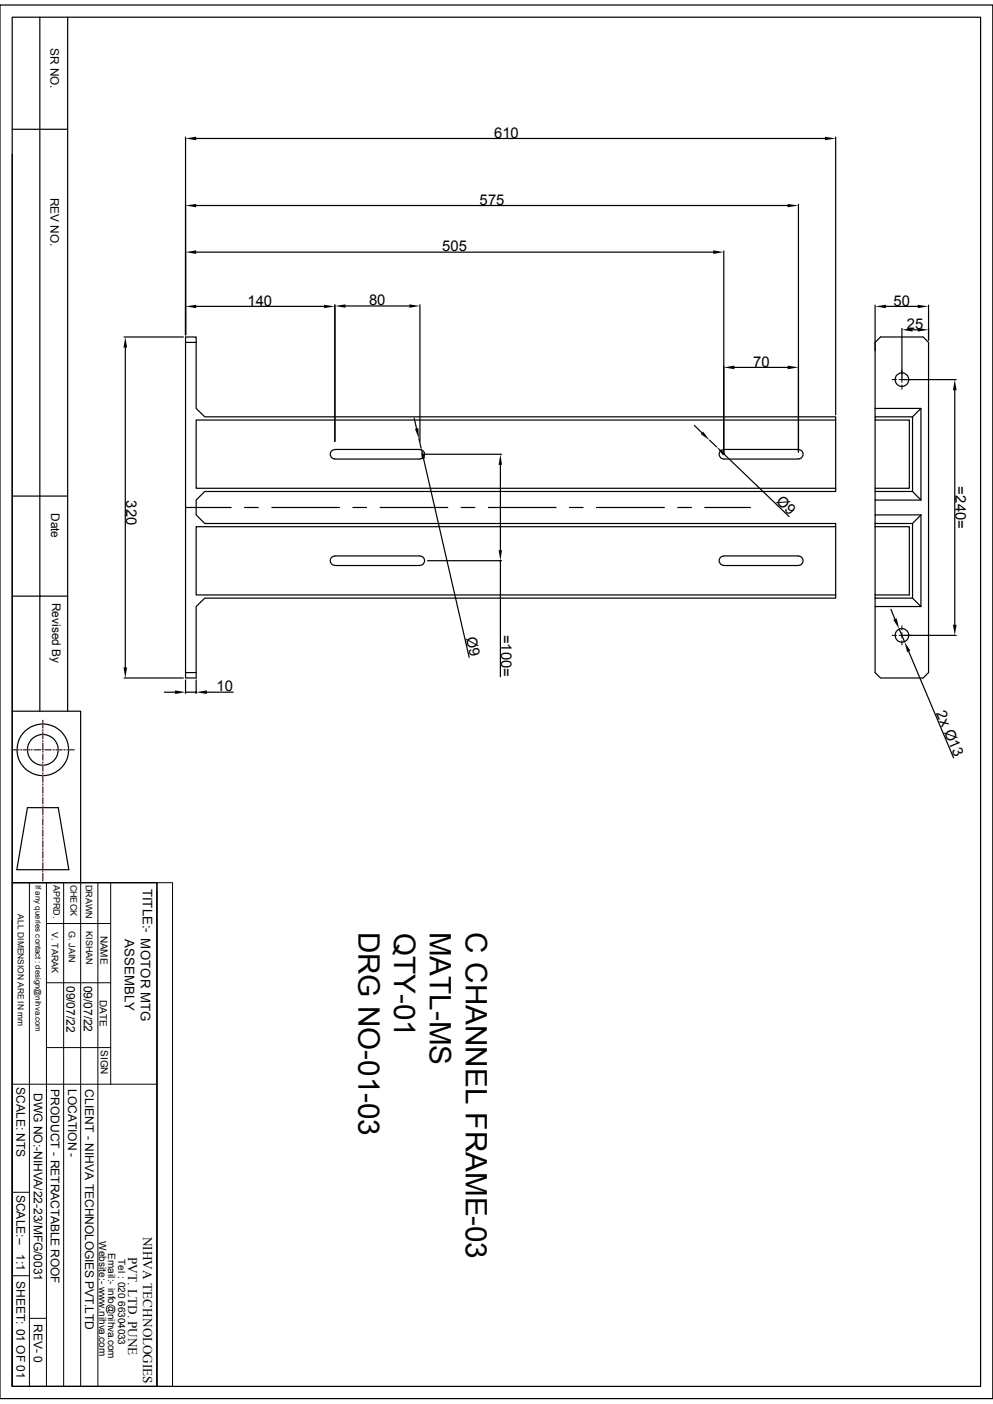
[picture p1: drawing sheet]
<svg xmlns="http://www.w3.org/2000/svg" width="210mm" height="297mm" viewBox="0 0 210 297" stroke-linecap="round" stroke-linejoin="round" font-family="sans-serif">
<g fill="none" stroke="#000" stroke-width=".25">
<path d="M0 1.1h210v294.8h-210zM2.6 3.6h204.8v289.7h-204.8zM8.4 3.6v146.9M14.3 3.6v146.9M2.6 32.6v117.9h14.5v36.2M2.6 27.3h11.7M39.2 29v41.8M41.5 29.3h133M176.7 29v58.8M41.5 43.5h125.1M41.5 53.3h109.3M153.1 53.1v42.5"/>
<path d="M168.9 43.2v52.4M26.2 71.3h12.6M26.5 73.5v67.7M39.2 72.4h2.3v14l1.8 1.8h133.4v.7h-135.2v14.4h135.2v.7h-133.4l-1.8 1.8v3.1l1.8 1.8h133.4v.7h-135.2v14.5h135.2v.6h-133.4l-1.8 1.8v14h-2.3zM39.2 72.4v-1.1h2.3v1.1M41.5 64.8h27M70.8 64.5v28.9M73.1 64.7h13.5M88.8 64.5v28.9M155.3 77.7h11.3M185.1 72.4l1.1-1.1h9l1.2 1.1v69.9l-1.2 1.1h-9l-1.1-1.1v-14M185.1 64.6v23.6"/>
<path d="M187.4 64.8h6.7M190.8 69.5v10.3M193 69.8h1.1M196.4 64.6v7.4M70.8 97.1h18M70.8 95.1h18M70.8 95.1a.97 .97 0 0 0-1 1 .97 .97 0 0 0 1 1M87.6 88.4l.5 2.2M88.6 92.8l.5 2M88.8 95.1a.97 .97 0 0 1 1 1 .97 .97 0 0 1-1 1M89.3 96.1h16.8M89.6 97l9.6 42.1"/>
<path d="M105.8 98.3v18.1M146.9 90l1.6 1.6M150.1 93.1l1.5 1.4M153.1 95.1a.97 .97 0 0 0-1 1 .97 .97 0 0 0 1 1M153.1 97.1h15.8M153.1 95.1h15.8M153.2 96.1l13.7 13.2M168.9 95.1a.97 .97 0 0 1 1 1 .97 .97 0 0 1-1 1M176.7 88.9v14.4M185.1 86.4h9.7l-1.8 1.8M185.1 88.9v14.4M185.1 88.2h7.9v15.8h-7.9v-.7h7.2v-14.4h-7.2z"/>
<path d="M191.2 80.3h11M194.8 86.4v19.4l-1.8-1.8M201.9 82.5v49.7M2.6 104.9h11.7M39.2 107.4h9.7M51.7 107.4h2.9M57.5 107.4h14.3M70.8 119.6h18M70.8 117.6h18M70.8 117.6a.97 .97 0 0 0-1 1 .97 .97 0 0 0 1 1M74.6 107.4h2.9M80.4 107.4h14.3"/>
<path d="M88.8 117.6a.97 .97 0 0 1 1 1 .97 .97 0 0 1-1 1M90.4 118.6h15.7M97.5 107.4h2.9M103.3 107.4h14.3M105.8 118.6v24.6M120.4 107.4h2.9M126.2 107.4h14.3M143.3 107.4h2.9M149.1 107.4h9.6M153.1 117.6a.97 .97 0 0 0-1 1 .97 .97 0 0 0 1 1M153.1 119.6h15.8M153.1 117.6h15.8"/>
<path d="M168.9 117.6a.97 .97 0 0 1 1 1 .97 .97 0 0 1-1 1M176.7 111.4v14.5M185.1 111.4h7.2v14.5h-7.2M185.1 104v1.8h9.7M185.1 110.7h7.9M185.1 105.8v3.1M185.1 110.7v15.8M193 110.7v15.8h-7.9M194.8 108.9v19.4l-1.8-1.8M194.8 108.9h-9.7v1.8M194.8 108.9l-1.8 1.8M2.6 126.1h11.7"/>
<path d="M185.1 126.5v1.8h9.7M188.4 128.9l.9 2.1M190.2 133.1l1.1 2.7M191.2 134.4h11M192.2 137.8l9.5 22.5M2.6 150.5v36.2M26.2 143.4h12.6M34.8 146.4h2.2M39.2 142.3v1.1h2.3v-1.1M39.2 143.8v2.9M39.2 146.4h2.3M41.5 143.8v2.9"/>
<path d="M43.8 146.4h5.5M5.8 170.9h6.5l2.3 13.1h-11zM2.6 186.7h30.6v106.6h-30.6zM2.6 194.8v98.5"/>
<circle cx="190.7" cy="80.3" r="1.44"/>
<circle cx="190.7" cy="134.4" r="1.44"/>
<circle cx="9.1" cy="158.6" r="5.5"/>
<circle cx="9.1" cy="158.6" r="3.3"/>
</g>
<g fill="none" stroke="#000" stroke-width=".21">
<path d="M190.8 79.8v.5h.5M190.8 78.3v.9M188.7 80.3h.9M190.2 80.3h.6v.6M190.8 81.4v.9M191.9 80.3h.9M188.7 134.4h.9M190.2 134.4h.6v.6M190.8 133.8v.6h.5M190.8 132.4v.9M190.8 135.6v.8M191.9 134.4h.9"/>
<path d="M2.6 186.7h30.6M6.2 186.7v106.6M9.8 195.4h13.6M9.8 186.7v106.6M13.5 186.7v106.6M17.1 186.7v106.6M20.7 186.7v106.6M23.4 186.7v42.7M33.2 186.7h3.3v106.6h-3.3zM33.2 188.6v104.7M9.8 207.9h13.6M2.6 229.4h30.6"/>
<path d="M9.8 221.6h13.6M2.6 252.2h3.6M2.6 269.9h3.6M6.2 278.9h3.6"/>
</g>
<g fill="#000">
<path d="M39.2 29.3l2.3-.4v.8zM174.5 28.9l2.2 .4-2.2 .4zM39.2 43.5l2.3-.4v.8zM39.2 53.3l2.3-.3v.7zM150.8 53l2.3 .3-2.3 .4zM166.6 43.1l2.3 .4-2.3 .4zM26.5 71.3l.4 2.2h-.8zM39.2 64.8l2.3-.3v.7zM68.5 64.5l2.3 .3-2.3 .4zM70.8 64.7l2.3-.3v.7zM86.6 64.4l2.2 .3-2.2 .4zM153.1 77.7l2.2-.4v.8z"/>
<path d="M166.6 77.3l2.3 .4-2.3 .4zM185.1 64.8l2.3-.3v.7zM190.8 69.8l2.2-.4v.7zM194.1 64.5l2.3 .3-2.3 .4zM194.1 69.4l2.3 .4-2.3 .3zM87.8 90.7l.7-.1 .1 2.2zM89.1 94.8l.8 2.1-.7 .2zM105.8 96.1l.4 2.2h-.7zM148.2 91.8l.5-.5 1.4 1.8zM151.6 94.5l1.8 1.3-.5 .6zM201.9 80.3l.4 2.2h-.8zM105.5 116.4h.7l-.4 2.2z"/>
<path d="M188.9 131.1l.8-.3 .5 2.3zM191.3 135.8l1.2 1.9-.6 .3zM201.5 132.2h.8l-.4 2.2zM26.1 141.2h.8l-.4 2.2zM37 146l2.2 .4-2.2 .4zM41.5 146.4l2.3-.4v.8z"/>
</g>
<g fill="none" stroke="#f00" stroke-width=".25">
<path d="M2.4 158.6h1.7M4.3 158.6h.3M4.9 158.6h1.5M6.6 158.6h.3M7.2 158.6h1.4M8.9 158.6h.3M9.1 152.4v1.7M9.1 154.3v.3M9.1 154.9v1.4M9.1 156.6v.3M9.1 157.2v1.4M9.1 158.9v.3"/>
<path d="M9.1 159.5v1.4M9.5 158.6h1.4M11.2 158.6h.3M11.8 158.6h1.4M13.5 158.6h.3M14.1 158.6h1.6M9.1 161.2v.3M9.1 161.8v1.4M9.1 163.5v.3M9.1 164.1v1.4M9.1 165.8v.3M9.1 166.4v1.4"/>
<path d="M9.1 168.1v.3M9.1 168.7v1.4M9.1 170.4v.2M9.1 170.9v1.5M9.1 172.7v.2M9.1 173.2v1.5M9.1 175v.3M9.1 175.5v1.5M9.1 177.2v.3M9.1 177.8v1.4M9.1 179.5v.3M9.1 180.1v1.4"/>
<path d="M9.1 181.8v.3M9.1 182.4v1.4M9.1 184.1v.3M9.1 184.7v1.7"/>
</g>
<g font-size="6.3">
<text x="75.8" y="197.1" transform="rotate(90 75.8 197.1)">DRG NO-01-03</text>
<text x="83.4" y="197.3" transform="rotate(90 83.4 197.3)">QTY-01</text>
<text x="90.9" y="197.1" transform="rotate(90 90.9 197.1)">MATL-MS</text>
<text x="98.5" y="197.2" transform="rotate(90 98.5 197.2)">C CHANNEL FRAME-03</text>
</g>
<g font-size="3.1">
<text x="104.5" y="29.1">610</text>
<text x="101.4" y="43.3">575</text>
<text x="93.5" y="53.2">505</text>
<text x="52.3" y="64.6">140</text>
<text x="78.1" y="64.6">80</text>
<text x="189" y="64.6">50</text>
<text x="191.8" y="69.6">25</text>
<text x="159.3" y="77.6">70</text>
<text x="26.7" y="105.8" transform="rotate(90 26.7 105.8)">320</text>
<text x="164" y="106.2" transform="rotate(44 164 106.2)">Ø9</text>
<text x="202.1" y="102.9" transform="rotate(90 202.1 102.9)">=240=</text>
<text x="98.5" y="134.9" transform="rotate(77 98.5 134.9)">Ø9</text>
<text x="106" y="134.3" transform="rotate(90 106 134.3)">=100=</text>
<text x="45.8" y="146.3">10</text>
<text x="197.9" y="150.9" transform="rotate(67 197.9 150.9)">2x Ø13</text>
</g>
<g font-size="2.8">
<text x="30.2" y="188" transform="rotate(90 30.2 188)">TITLE:- MOTOR MTG</text>
<text x="26.4" y="198.7" transform="rotate(90 26.4 198.7)">ASSEMBLY</text>
<text x="30.3" y="261.6" transform="rotate(90 30.3 261.6)">NIHVA TECHNOLOGIES</text>
<text x="27.1" y="265.9" transform="rotate(90 27.1 265.9)">PVT. LTD. PUNE</text>
</g>
<g font-size="2.5">
<text x="10.7" y="10.1" transform="rotate(90 10.7 10.1)">SR NO.</text>
<text x="10.7" y="41.8" transform="rotate(90 10.7 41.8)">REV NO.</text>
<text x="10.8" y="108.5" transform="rotate(90 10.8 108.5)">Date</text>
<text x="11" y="127.5" transform="rotate(90 11 127.5)">Revised By</text>
<text x="14.1" y="208.5" transform="rotate(90 14.1 208.5)">09/07/22</text>
<text x="17.7" y="208.5" transform="rotate(90 17.7 208.5)">09/07/22</text>
<text x="3.5" y="230" transform="rotate(90 3.5 230)">SCALE: NTS</text>
<text x="7.2" y="231.2" transform="rotate(90 7.2 231.2)">DWG NO:-NIHVA/22-23/MFG/0031</text>
<text x="10.8" y="230.3" transform="rotate(90 10.8 230.3)">PRODUCT - RETRACTABLE ROOF</text>
<text x="14.4" y="230.3" transform="rotate(90 14.4 230.3)">LOCATION -</text>
<text x="18" y="230.4" transform="rotate(90 18 230.4)">CLIENT - NIHVA TECHNOLOGIES PVT.LTD</text>
<text x="3.5" y="252.7" transform="rotate(90 3.5 252.7)">SCALE:--</text>
<text x="3.5" y="265.3" transform="rotate(90 3.5 265.3)">1:1</text>
<text x="3.5" y="271" transform="rotate(90 3.5 271)">SHEET: 01 OF 01</text>
<text x="7.2" y="280" transform="rotate(90 7.2 280)">REV- 0</text>
</g>
<g font-size="2.1">
<text x="21.3" y="197.9" transform="rotate(90 21.3 197.9)">NAME</text>
<text x="21.1" y="211.5" transform="rotate(90 21.1 211.5)">DATE</text>
<text x="21.3" y="222.1" transform="rotate(90 21.3 222.1)">SIGN</text>
<text x="21" y="262.6" transform="rotate(90 21 262.6)">Website:- www.nihva.com</text>
<text x="22.9" y="265" transform="rotate(90 22.9 265)">Email:- info@nihva.com</text>
<text x="25" y="266.3" transform="rotate(90 25 266.3)">Tel : 020 66304033</text>
</g>
<g font-size="1.9">
<text x="11.3" y="187.2" transform="rotate(90 11.3 187.2)">APPRD.</text>
<text x="14.9" y="187.1" transform="rotate(90 14.9 187.1)">CHECK</text>
<text x="18.1" y="187.2" transform="rotate(90 18.1 187.2)">DRAWN</text>
<text x="11" y="197.1" transform="rotate(90 11 197.1)">V. TARAK</text>
<text x="14.6" y="197" transform="rotate(90 14.6 197)">G. JAIN</text>
<text x="18.2" y="197" transform="rotate(90 18.2 197)">KISHAN</text>
</g>
<text font-size="1.8" x="3.8" y="193.4" transform="rotate(90 3.8 193.4)">ALL DIMENSION ARE IN mm</text>
<text font-size="1.7" x="7.5" y="187.2" transform="rotate(90 7.5 187.2)">If any queries contact : design@nihva.com</text>
</svg>
